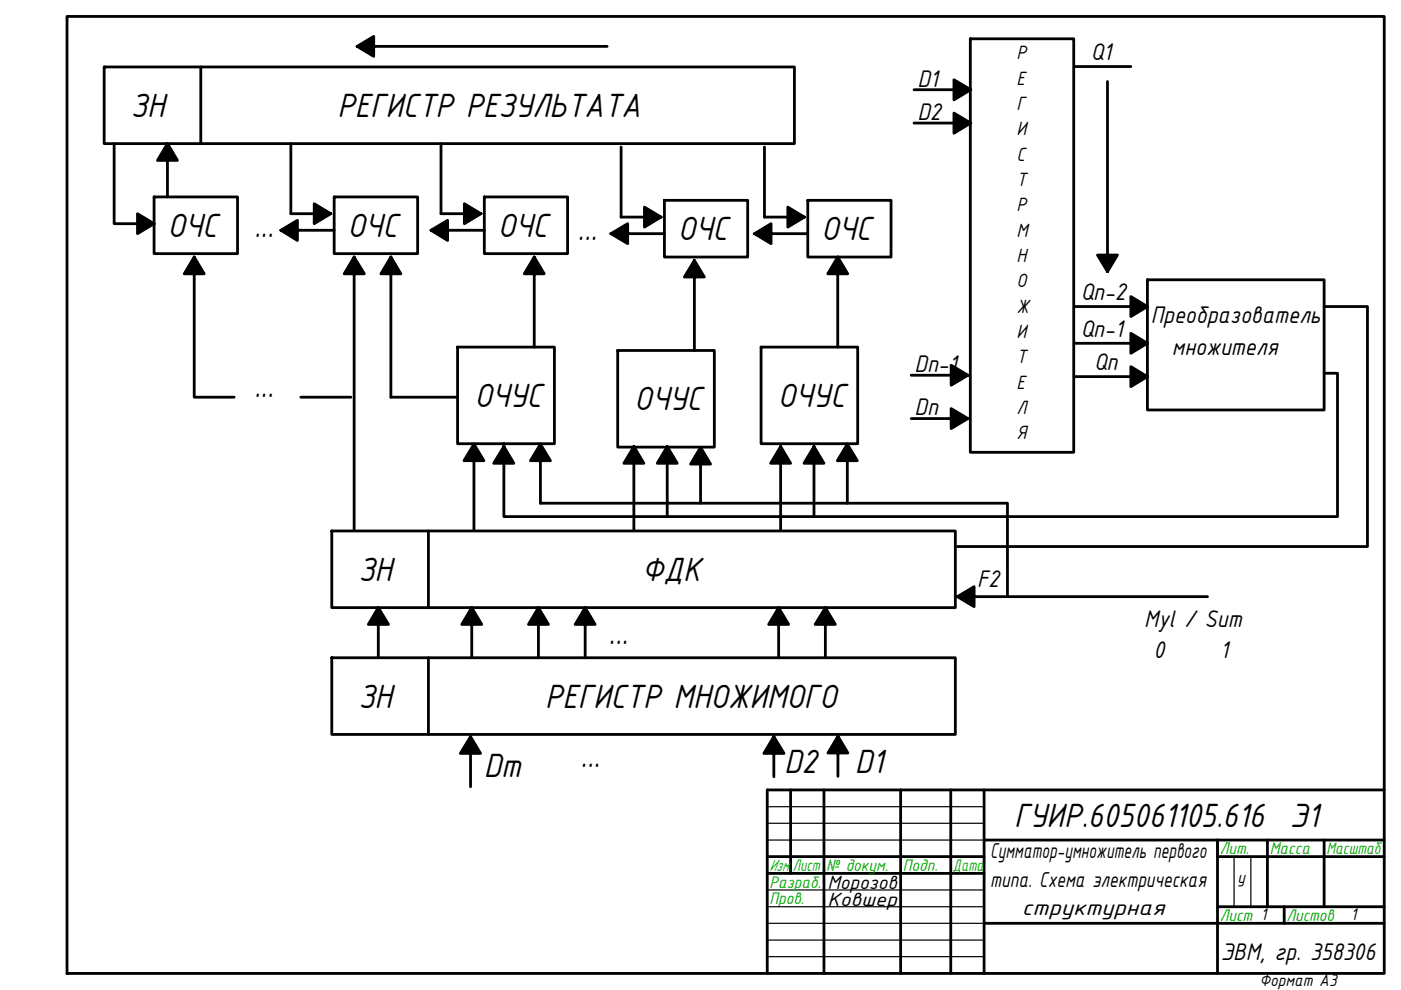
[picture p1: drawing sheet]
<svg xmlns="http://www.w3.org/2000/svg" width="297mm" height="210mm" viewBox="0 0 297 210" stroke-linecap="round" stroke-linejoin="round" font-family="sans-serif">
<!-- layer: 0 -->
<g fill="none" stroke="#000" stroke-width=".59">
<path d="M14.2 3.5h279.3v202.9h-279.3zM22.1 14.2h146.3v16.3h-146.3zM42.6 14.2v16.3M75.7 9.8l3.5 2.2v-4.3l-3.5 2.1h53M193.8 19h12M202.3 16.9l3.5 2.1-3.5 2.2zM205.7 8.2h22v87.7h-22zM227.7 14.1h12.1M234.8 17.3v37.1M24.2 30.5v16.9h8.5M35.5 30.5l-2.1 3.5h4.2l-2.1-3.5v11.3M61.7 30.5v14.8h8.4"/>
<path d="M93.5 30.5v14.8h8.5M131.7 31.2v14.8h8.5M162.1 31.2v14.8h8.4M193.8 26.1h12M202.3 24l3.5 2.1-3.5 2.2zM29.2 45.3l3.5 2.1-3.5 2.1zM32.7 41.8h17.7v12h-17.7zM41.2 54.5l-2.1 3.6h4.2l-2.1-3.6v29.7h8.4M59.5 48.8l3.6 2.2v-4.3l-3.6 2.1h11.4M66.6 43.2l3.5 2.1-3.5 2.1zM70.9 41.8h17.6v12h-17.6zM75.1 54.5l-2.1 3.6h4.2l-2.1-3.6v57.9"/>
<path d="M82.9 54.5l-2.1 3.6h4.2l-2.1-3.6v29.7h14.1M91.4 48.8l3.5 2.2v-4.3l-3.5 2.1h11.3M98.5 43.2l3.5 2.1-3.5 2.1zM102.7 41.8h17.6v12h-17.6zM113.3 54.5l-2.1 3.6h4.2l-2.1-3.6v19.1M129.5 49.5l3.6 2.2v-4.3l-3.6 2.1h11.4M136.6 43.9l3.6 2.1-3.6 2.1zM140.9 42.5h17.6v12h-17.6zM147.2 55.2l-2.1 3.5h4.2l-2.1-3.5v19.1M160 49.5l3.5 2.2v-4.3l-3.5 2.1h11.3M167 43.9l3.5 2.1-3.5 2.1zM171.3 42.5h17.6v12h-17.6z"/>
<path d="M177.6 54.5l-2.1 3.6h4.2l-2.1-3.6v19.1M232.7 54.1h4.2l-2.1 3.5zM243.3 59.3h37.4v27.6h-37.4zM97 73.6h20.5v20.5h-20.5zM131 74.3h20.5v20.5h-20.5zM161.4 73.6h20.4v20.5h-20.4zM193.2 79.6h12M201.7 77.4l3.5 2.2-3.5 2.1zM227.7 65h12.1M227.7 72.8h12.1M227.7 79.9h12.1M239.8 62.9l3.5 2.1-3.5 2.1z"/>
<path d="M239.8 77.7l3.5 2.2-3.5 2.1zM239.8 70.7l3.5 2.1-3.5 2.1zM280.7 65h9.2v50.9h-86.9M280.7 79.1h2.9v30.4h-176.8v-15.5M63.8 84.2h10.6M100.5 94.2l-2.1 3.5h4.2l-2.1-3.5v18.2M106.8 94.7l2.2 3.5h-4.3zM114.6 94.2l-2.1 3.5h4.2l-2.1-3.5v12.5h99v19.8M134.4 94.7l2.1 3.5h-4.2zM134.4 94.7v17.7M141.5 94.7l2.1 3.5h-4.3zM141.5 94.7v14.8"/>
<path d="M148.5 94.8l-2.1 3.6h4.3l-2.2-3.6v11.9M165.5 94.7l2.1 3.5h-4.2zM165.5 94.7v17.7M172.6 94.7l2.1 3.5h-4.2zM172.6 94.7v14.8M179.6 94.2l-2.1 3.5h4.3l-2.2-3.5v12.5M193.2 88.7h12M201.7 86.6l3.5 2.1-3.5 2.2zM70.3 112.6h132.3v16.2h-132.3zM90.8 112.6v16.2M70.3 139.5h132.3v16.2h-132.3zM80.2 128.8l-2.1 3.6h4.3l-2.2-3.6v10.7"/>
<path d="M90.8 139.5v16.2M100 128.8l-2.1 3.6h4.2l-2.1-3.6v10.7M114.2 128.8l-2.2 3.6h4.3l-2.1-3.6v10.7M124.1 128.8l-2.2 3.6h4.3l-2.1-3.6v10.7M165.1 128.8l-2.1 3.6h4.2l-2.1-3.6v10.7M175 128.8l-2.2 3.6h4.3l-2.1-3.6v10.7M203 126.5l3.5 2.1v-4.2l-3.5 2.1h53M99.8 156.2l-2.2 3.5h4.3l-2.1-3.5v10.6M164.1 156.2l-2.1 3.5h4.2l-2.1-3.5v8.5M177.7 156.1l-2.2 3.6h4.3l-2.1-3.6v8.5M167.6 167.5v17.7M174.7 167.5v38.9"/>
<path d="M191 167.5v38.9M201.6 167.5v38.9M208.6 167.5v38.9M208.6 178.1h84.9M268.7 178.1v14.1M280.7 178.1v14.1M293.5 167.5h-130.8v38.9M162.7 181.6h45.9M162.7 185.2h45.9M208.6 195.8h84.9M258.1 192.2h35.4M272.3 192.2v3.6"/>
<path d="M293.5 181.6h-35.4v-3.5v28.3"/>
</g>
<path d="M162.7 171h45.9M162.7 174.6h45.9M162.7 178.1h45.9M162.7 188.7h45.9M162.7 192.2h45.9M162.7 199.3h45.9M162.7 195.8h45.9M261.6 181.6v10.6M265.2 181.6v10.6M162.7 202.8h45.9" fill="none" stroke="#000" stroke-width=".25"/>
<g fill="#000" stroke="#000" stroke-width=".21">
<path d="M75.7 9.8l3.5-2.1v2.1zM75.7 9.8l3.5 2.2v-2.2z"/>
<path d="M202.3 16.9l3.5 2.1h-3.5zM202.3 19v2.2l3.5-2.2z"/>
<path d="M35.5 30.5v3.5h2.1zM35.5 30.5v3.5h-2.1z"/>
<path d="M202.3 24l3.5 2.1h-3.5zM202.3 26.1v2.2l3.5-2.2z"/>
<path d="M29.2 45.3l3.5 2.1h-3.5zM29.2 47.4v2.1l3.5-2.1z"/>
<path d="M41.2 54.5v3.6h2.1zM41.2 54.5v3.6h-2.1z"/>
<path d="M59.5 48.8l3.6-2.1v2.1zM59.5 48.8l3.6 2.2v-2.2z"/>
<path d="M66.6 43.2l3.5 2.1h-3.5zM66.6 45.3v2.1l3.5-2.1z"/>
<path d="M75.1 54.5v3.6h2.1zM75.1 54.5v3.6h-2.1z"/>
<path d="M82.9 54.5v3.6h2.1zM82.9 54.5v3.6h-2.1z"/>
<path d="M91.4 48.8l3.5-2.1v2.1zM91.4 48.8l3.5 2.2v-2.2z"/>
<path d="M98.5 43.2l3.5 2.1h-3.5zM98.5 45.3v2.1l3.5-2.1z"/>
<path d="M113.3 54.5v3.6h2.1zM113.3 54.5v3.6h-2.1z"/>
<path d="M129.5 49.5l3.6-2.1v2.1zM129.5 49.5l3.6 2.2v-2.2z"/>
<path d="M136.6 43.9l3.6 2.1h-3.6zM136.6 46v2.1l3.6-2.1z"/>
<path d="M147.2 55.2v3.5h2.1zM147.2 55.2v3.5h-2.1z"/>
<path d="M160 49.5l3.5-2.1v2.1zM160 49.5l3.5 2.2v-2.2z"/>
<path d="M167 43.9l3.5 2.1h-3.5zM167 46v2.1l3.5-2.1z"/>
<path d="M177.6 54.5v3.6h2.1zM177.6 54.5v3.6h-2.1z"/>
<path d="M232.7 54.1h2.1v3.5zM234.8 54.1v3.5l2.1-3.5z"/>
<path d="M201.7 77.4l3.5 2.2h-3.5zM201.7 79.6v2.1l3.5-2.1z"/>
<path d="M239.8 62.9l3.5 2.1h-3.5zM239.8 65v2.1l3.5-2.1z"/>
<path d="M239.8 77.7l3.5 2.2h-3.5zM239.8 79.9v2.1l3.5-2.1z"/>
<path d="M239.8 70.7l3.5 2.1h-3.5zM239.8 72.8v2.1l3.5-2.1z"/>
<path d="M100.5 94.2v3.5h2.1zM100.5 94.2v3.5h-2.1z"/>
<path d="M106.8 94.7v3.5h2.2zM106.8 94.7v3.5h-2.1z"/>
<path d="M114.6 94.2v3.5h2.1zM114.6 94.2v3.5h-2.1z"/>
<path d="M134.4 94.7v3.5h2.1zM134.4 94.7v3.5h-2.1z"/>
<path d="M141.5 94.7v3.5h2.1zM141.5 94.7v3.5h-2.2z"/>
<path d="M148.5 94.8v3.6h2.2zM148.5 94.8v3.6h-2.1z"/>
<path d="M165.5 94.7v3.5h2.1zM165.5 94.7v3.5h-2.1z"/>
<path d="M172.6 94.7v3.5h2.1zM172.6 94.7v3.5h-2.1z"/>
<path d="M179.6 94.2v3.5h2.2zM179.6 94.2v3.5h-2.1z"/>
<path d="M201.7 86.6l3.5 2.1h-3.5zM201.7 88.7v2.2l3.5-2.2z"/>
<path d="M80.2 128.8v3.6h2.2zM80.2 128.8v3.6h-2.1z"/>
<path d="M100 128.8v3.6h2.1zM100 128.8v3.6h-2.1z"/>
<path d="M114.2 128.8v3.6h2.1zM114.2 128.8v3.6h-2.2z"/>
<path d="M124.1 128.8v3.6h2.1zM124.1 128.8v3.6h-2.2z"/>
<path d="M165.1 128.8v3.6h2.1zM165.1 128.8v3.6h-2.1z"/>
<path d="M175 128.8v3.6h2.1zM175 128.8v3.6h-2.2z"/>
<path d="M203 126.5l3.5-2.1v2.1zM203 126.5l3.5 2.1v-2.1z"/>
<path d="M99.8 156.2v3.5h2.1zM99.8 156.2v3.5h-2.2z"/>
<path d="M164.1 156.2v3.5h2.1zM164.1 156.2v3.5h-2.1z"/>
<path d="M177.7 156.1v3.6h2.1zM177.7 156.1v3.6h-2.2z"/>
</g>
<g font-size="7.7">
<text x="27.7" y="24.8">ЗН</text>
<text x="71.6" y="24.8">РЕГИСТР РЕЗУЛЬТАТА</text>
<text x="35.5" y="50.3">ОЧС</text>
<text x="53.9" y="50.3">...</text>
<text x="73.7" y="50.3">ОЧС</text>
<text x="105.5" y="50.3">ОЧС</text>
<text x="122.5" y="51">...</text>
<text x="143.7" y="51">ОЧС</text>
<text x="174.1" y="51">ОЧС</text>
<text x="53.9" y="84.2">...</text>
<text x="100.6" y="86.3">ОЧУС</text>
<text x="134.5" y="87">ОЧУС</text>
<text x="164.9" y="86.3">ОЧУС</text>
<text x="76" y="123.2">ЗН</text>
<text x="136.1" y="123.2">ФДК</text>
<text x="129" y="136.6">...</text>
<text x="76" y="150">ЗН</text>
<text x="115.6" y="150">РЕГИСТР МНОЖИМОГО</text>
<text x="102.6" y="164.7">Dm</text>
<text x="123.1" y="162.6">...</text>
<text x="166.2" y="164">D2</text>
<text x="181.2" y="163.9">D1</text>
<text x="215" y="175.3">ГУИР.605061105.616 Э1</text>
</g>
<g font-size="5.5">
<text x="231.3" y="12.7">Q1</text>
<text x="194.5" y="18.3">D1</text>
<text x="194.5" y="25.4">D2</text>
<text x="229.1" y="63.6">Qn-2</text>
<text x="229.1" y="71.3">Qn-1</text>
<text x="244" y="68.5">Преобразователь</text>
<text x="248.5" y="75.2">множителя</text>
<text x="193.9" y="78.8">Dn-1</text>
<text x="232" y="78.4">Qn</text>
<text x="193.9" y="88">Dn</text>
<text x="207.2" y="124.4">F2</text>
<text x="242.6" y="132.9">Myl / Sum</text>
<text x="244.5" y="139.6">0</text>
<text x="258.7" y="139.6">1</text>
<text x="258.9" y="203.6">ЭВМ, гр. 358306</text>
</g>
<g font-size="4.9">
<text x="210" y="182">Сумматор-умножитель первого</text>
<text x="210" y="188">типа. Схема электрическая</text>
<text x="216.7" y="194">структурная</text>
</g>
<g font-size="4.4">
<text x="215.5" y="12.5">Р</text>
<text x="215.5" y="17.9">Е</text>
<text x="215.5" y="23.3">Г</text>
<text x="215.5" y="28.7">И</text>
<text x="215.5" y="34.1">С</text>
<text x="215.5" y="39.4">Т</text>
<text x="215.5" y="44.8">Р</text>
<text x="215.5" y="50.2">М</text>
<text x="215.5" y="55.6">Н</text>
<text x="215.5" y="60.9">О</text>
<text x="215.5" y="66.3">Ж</text>
<text x="215.5" y="71.7">И</text>
<text x="215.5" y="77.1">Т</text>
<text x="215.5" y="82.4">Е</text>
<text x="215.5" y="87.8">Л</text>
<text x="215.5" y="93.1">Я</text>
<text x="175.4" y="188.4">Морозов</text>
<text x="175.4" y="192.1">Ковшер</text>
</g>
<g font-size="3.8" fill="#00ad00">
<text x="163.1" y="184.7">Изм.</text>
<text x="168.1" y="184.7">Лист</text>
<text x="175.2" y="184.7">№ докум.</text>
<text x="191.4" y="184.7">Подп.</text>
<text x="202" y="184.7">Дата</text>
<text x="258.6" y="181.2">Лит.</text>
<text x="269.2" y="181.2">Масса</text>
<text x="281.2" y="181.2">Масштаб</text>
<text x="163.1" y="188.2">Разраб.</text>
<text x="163.1" y="191.7">Пров.</text>
<text x="258.6" y="195.3">Лист 1</text>
<text x="272.7" y="195.3">Листов</text>
</g>
<g font-size="3.8">
<text x="262.4" y="187.3">у</text>
<text x="286.4" y="195.1">1</text>
<text x="267" y="209.1">Формат А3</text>
</g>
</svg>
